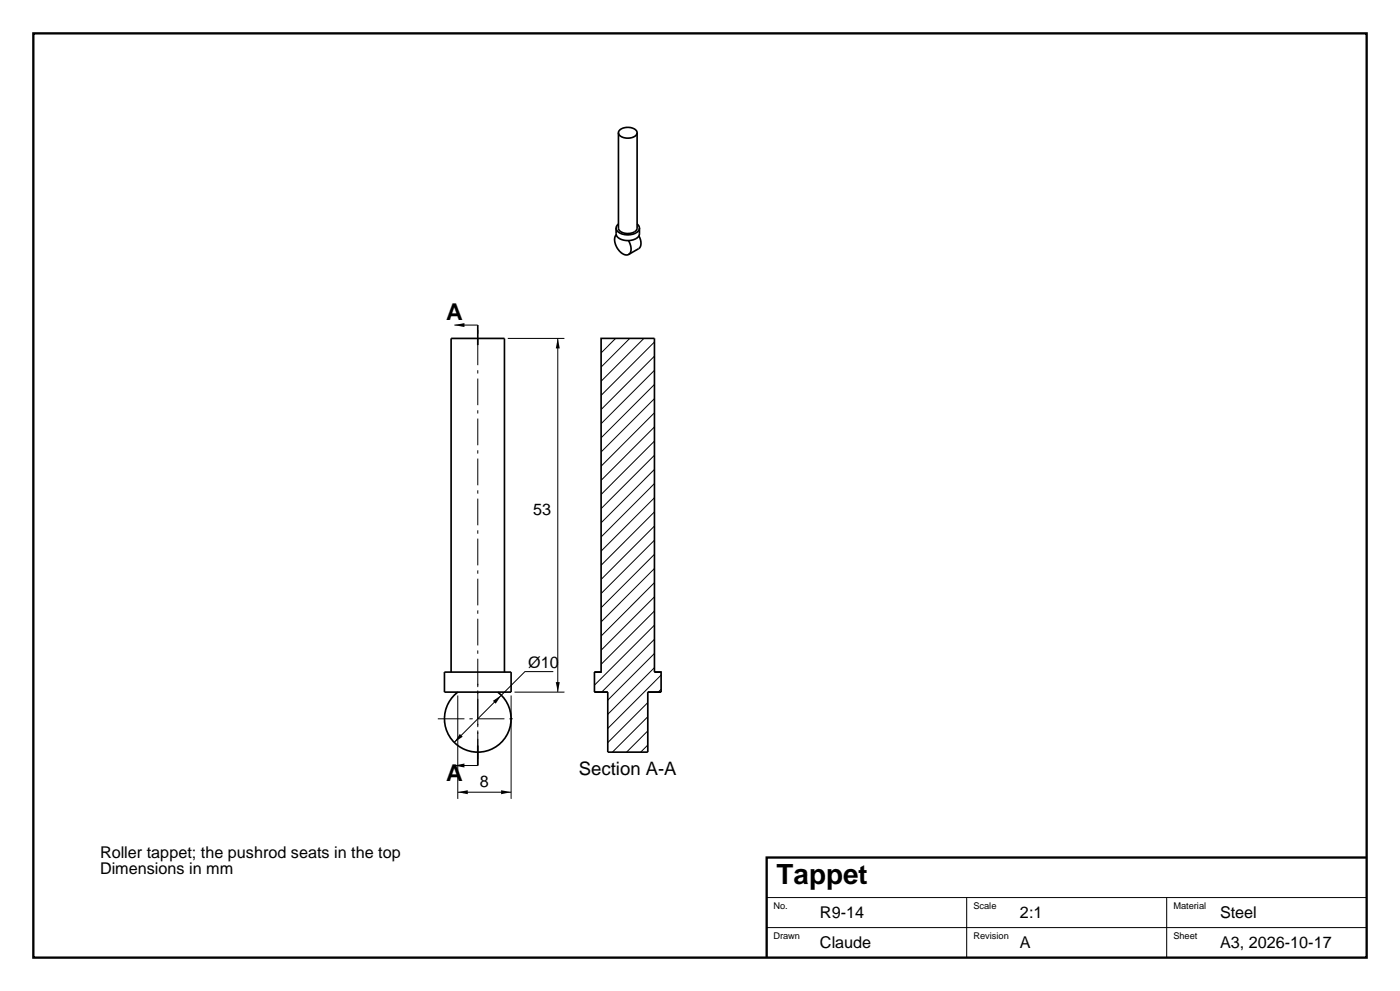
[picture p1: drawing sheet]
<svg xmlns="http://www.w3.org/2000/svg" width="420mm" height="297mm" viewBox="0 0 420 297" stroke-linecap="round" stroke-linejoin="round" font-family="sans-serif">
<path d="M10 10h400v277h-400zM410 257h-180v30" fill="none" stroke="#000" stroke-width=".7" stroke-linecap="butt"/>
<g fill="none" stroke="#000" stroke-width=".3">
<path d="M136.3 97.4h7M152.3 101.4h17M167.3 101.4v106M180.4 101.4l-.1 .1M184.7 101.4l-4.4 4.4M188.9 101.4l-8.6 8.6M193.2 101.4l-12.9 12.9M196.3 119.5l-16 16M196.3 115.2l-16 16M196.3 111l-16 16M196.3 106.7l-16 16M196.3 102.5l-16 16"/>
<path d="M196.3 136.4l-16 16M196.3 132.2l-16 16M196.3 128l-16 16M196.3 123.7l-16 16M196.3 157.7l-16 16M196.3 153.4l-16 16M196.3 149.2l-16 16M196.3 144.9l-16 16M196.3 140.7l-16 16M196.3 178.9l-16 16M196.3 174.6l-16 16M196.3 170.4l-16 16"/>
<path d="M196.3 166.1l-16 16M196.3 161.9l-16 16M196.3 195.8l-14 14M196.3 191.6l-15.8 15.8M196.3 187.4l-18 18M196.3 183.1l-16 16M137.3 208.4v31M153.3 208.4v31M154.3 207.4h15M166 201.3h-8.5l-21.2 21.2M194.3 219.1l-6.3 6.3M194.3 214.8l-10.6 10.6"/>
<path d="M194.3 210.6l-12 12M196.3 200.1l-14 14M198.3 206.6l-.8 .8M198.3 202.3l-16 16M136.3 229.4h7M137.3 237.4h16M194.3 223.3l-2.1 2.1M230 269h180M230 278h180M290 269v18M350 269v18"/>
</g>
<g fill="none" stroke="#000" stroke-width=".5">
<path d="M185.5 39.8v28.6a3.1 3.1 0 0 0 4.2 1.4l1-.6 .4-.8v-28.6M185.9 39a3.8 3.8 0 0 1 5.1 .4l.1 .5-.3 .7a3.8 3.8 0 0 1-5.2-.5v-.5zM184.8 68.4v1.7a3.4 3.4 0 0 0 4.2 2 2.84 2.84 0 0 0 2.8-1.7v-2M184.9 70.4a4.4 4.4 0 0 0 1.7 5.5 1.66 1.66 0 0 0 2.2 .2 1.66 1.66 0 0 0 .5-2.1l-.8-1.9M185.5 67.2l-.5 .6a1.49 1.49 0 0 0 1.1 2.1 4.4 4.4 0 0 0 5.5-.9l.2-1-.7-.8M191.7 70.7a2.98 2.98 0 0 1-.1 3.8l-3 1.8M143.3 97.4v6M133.3 201.4h20v6h-20zM135.3 201.4v-100h16v100M137.3 207.4a10 10 0 0 0-1.4 14.8 10 10 0 0 0 14.8 0 10 10 0 0 0-1.4-14.8M178.3 207.4h4M178.3 201.4h2"/>
<path d="M178.3 201.4h2v-100h16v100M178.3 201.4v6M182.3 207.4v18h12v-18M194.3 207.4h4M196.3 201.4h2v6M196.3 201.4h2M143.3 223.4v6"/>
</g>
<path d="M131.3 215.4h24M143.3 229.4v-132M143.3 227.4v-24" fill="none" stroke="#000" stroke-width=".3" stroke-dasharray="8 1.5 1 1.5" stroke-linecap="butt"/>
<path d="M136.3 97.4l3-.6v1.2zM167.3 101.4l.6 3h-1.2zM147.9 210.1l2.5-1.7-1.7 2.5zM166.7 204.4h1.2l-.6 3zM138 219.9l.8 .9-2.5 1.7zM136.3 229.4l3-.6v1.2zM137.3 237.4l3-.6v1.2zM150.3 236.8l3 .6-3 .6z" fill="#000"/>
<text font-size="8.3" x="233" y="265">Tappet</text>
<g font-size="6.9">
<text x="133.8" y="95.9">A</text>
<text x="133.8" y="233.9">A</text>
</g>
<text font-size="5.6" x="173.7" y="232.4">Section A-A</text>
<g font-size="4.9">
<text x="159.9" y="154.4">53</text>
<text x="158.5" y="200.1">Ø10</text>
<text x="144" y="235.9">8</text>
<text x="30" y="257">Roller tappet; the pushrod seats in the top</text>
<text x="30" y="262">Dimensions in mm</text>
<text x="246" y="275">R9-14</text>
<text x="306" y="275">2:1</text>
<text x="366" y="275">Steel</text>
<text x="246" y="284">Claude</text>
<text x="306" y="284">A</text>
<text x="366" y="284">A3, 2026-10-17</text>
</g>
<g font-size="2.8">
<text x="232" y="272.5">No.</text>
<text x="292" y="272.5">Scale</text>
<text x="352" y="272.5">Material</text>
<text x="232" y="281.5">Drawn</text>
<text x="292" y="281.5">Revision</text>
<text x="352" y="281.5">Sheet</text>
</g>
</svg>
